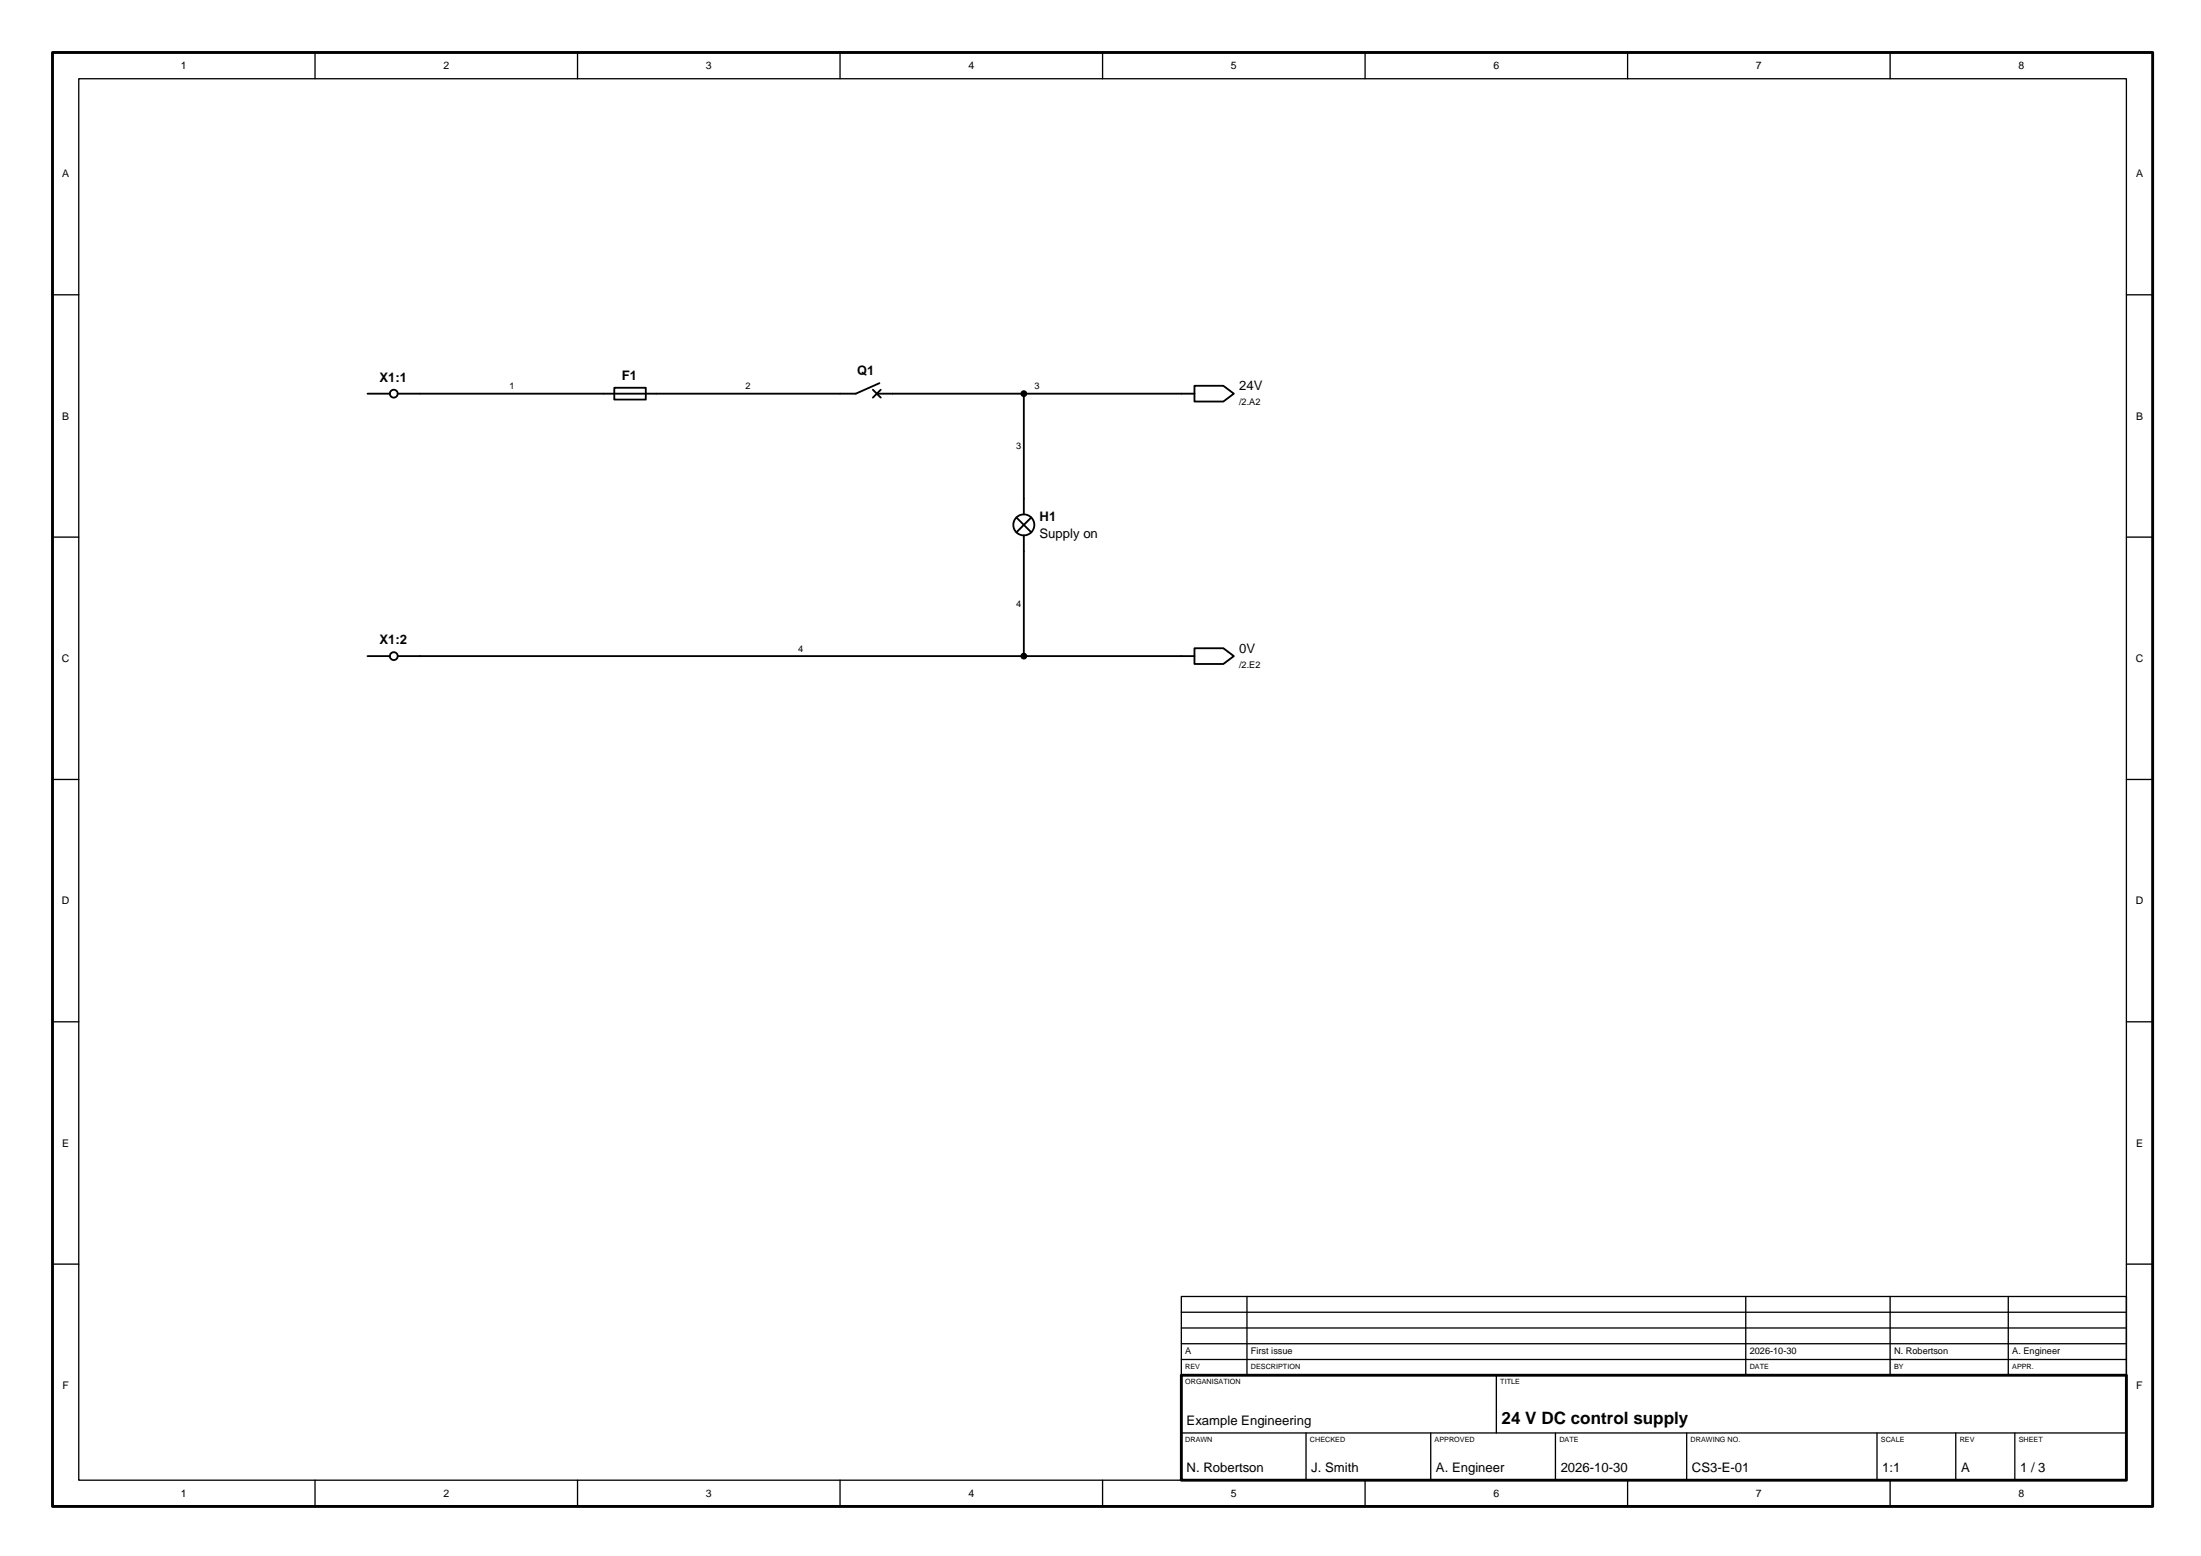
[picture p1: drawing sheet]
<svg xmlns="http://www.w3.org/2000/svg" width="420mm" height="297mm" viewBox="0 0 420 297" stroke-linecap="round" stroke-linejoin="round" font-family="sans-serif">
<path d="M10 10h400.8v277.5h-400.8zM225.4 262.5h180.4v20h-180.4z" fill="none" stroke="#000" stroke-width=".55"/>
<g fill="none" stroke="#000" stroke-width=".25">
<path d="M15 15h390.8v267.5h-390.8zM60.1 10v5M110.2 10v5M160.3 10v5M210.4 10v5M260.5 10v5M310.6 10v5M360.7 10v5M10 56.3h5M405.8 56.3h5M10 102.5h5M405.8 102.5h5"/>
<path d="M10 148.8h5M405.8 148.8h5M10 195h5M405.8 195h5M10 241.3h5M225.4 247.5h180.4v15h-180.4zM225.4 259.5h180.4M225.4 256.5h180.4M225.4 253.5h180.4M225.4 250.5h180.4M237.9 247.5v15M333.1 247.5v15"/>
<path d="M360.7 247.5v15M383.2 247.5v15M405.8 241.3h5M225.4 273.5h180.4M249.2 273.5v9M273 273.5v9M285.5 262.5v11M296.8 273.5v9M321.9 273.5v9M358.2 273.5v9M373.2 273.5v9M384.5 273.5v9"/>
<path d="M60.1 282.5v5M110.2 282.5v5M160.3 282.5v5M210.4 282.5v5M260.5 282.5v5M310.6 282.5v5M360.7 282.5v5"/>
</g>
<g fill="none" stroke="#000" stroke-width=".35">
<path d="M70.1 75.1h4.3M117.2 74h6v2.3h-6zM166.6 74.4l1.5 1.5M167.3 75.1h60.6M167.8 73.1l-4.5 2h-87.4M168.1 74.4l-1.5 1.5M195.4 75.1v23.1M227.9 73.6h5.5l2 1.5-2 1.5h-5.5zM194 98.8l2.8 2.8M196.8 98.8l-2.8 2.8M195.4 102.2v23M70.1 125.2h4.3"/>
<path d="M75.9 125.2h152M227.9 123.7h5.5l2 1.5-2 1.5h-5.5z"/>
<circle cx="75.1" cy="75.1" r=".75"/>
<circle cx="195.4" cy="100.2" r="2"/>
<circle cx="75.1" cy="125.2" r=".75"/>
</g>
<g fill="#000" stroke="#000" stroke-width=".19">
<circle cx="195.4" cy="75.1" r=".55"/>
<circle cx="195.4" cy="125.2" r=".55"/>
</g>
<text font-size="3.3" x="286.5" y="271.8">24 V DC control supply</text>
<g font-size="2.5">
<text x="163.5" y="71.6">Q1</text>
<text x="72.4" y="72.9">X1:1</text>
<text x="118.7" y="72.5">F1</text>
<text x="236.4" y="74.5">24V</text>
<text x="198.4" y="99.5">H1</text>
<text x="198.4" y="102.7">Supply on</text>
<text x="72.4" y="123">X1:2</text>
<text x="236.4" y="124.6">0V</text>
<text x="226.4" y="272">Example Engineering</text>
<text x="226.4" y="281">N. Robertson</text>
<text x="250.2" y="281">J. Smith</text>
<text x="274" y="281">A. Engineer</text>
<text x="297.8" y="281">2026-10-30</text>
<text x="322.9" y="281">CS3-E-01</text>
<text x="359.2" y="281">1:1</text>
<text x="374.2" y="281">A</text>
<text x="385.5" y="281">1 / 3</text>
</g>
<g font-size="2">
<text x="34.5" y="13.2">1</text>
<text x="84.6" y="13.2">2</text>
<text x="134.7" y="13.2">3</text>
<text x="184.8" y="13.2">4</text>
<text x="234.9" y="13.2">5</text>
<text x="285" y="13.2">6</text>
<text x="335.1" y="13.2">7</text>
<text x="385.2" y="13.2">8</text>
<text x="11.9" y="33.9">A</text>
<text x="407.6" y="33.9">A</text>
<text x="11.9" y="80.1">B</text>
<text x="407.6" y="80.1">B</text>
<text x="11.8" y="126.4">C</text>
<text x="407.5" y="126.4">C</text>
<text x="11.8" y="172.6">D</text>
<text x="407.5" y="172.6">D</text>
<text x="11.9" y="218.9">E</text>
<text x="407.6" y="218.9">E</text>
<text x="11.9" y="265.1">F</text>
<text x="407.7" y="265.1">F</text>
<text x="34.5" y="285.8">1</text>
<text x="84.6" y="285.8">2</text>
<text x="134.7" y="285.8">3</text>
<text x="184.8" y="285.8">4</text>
<text x="234.9" y="285.8">5</text>
<text x="285" y="285.8">6</text>
<text x="335.1" y="285.8">7</text>
<text x="385.2" y="285.8">8</text>
</g>
<g font-size="1.8">
<text x="97.2" y="74.3">1</text>
<text x="142.3" y="74.3">2</text>
<text x="197.4" y="74.3">3</text>
<text x="236.4" y="77.3">/2.A2</text>
<text x="193.9" y="85.8">3</text>
<text x="193.9" y="115.8">4</text>
<text x="152.3" y="124.4">4</text>
<text x="236.4" y="127.4">/2.E2</text>
<text x="226.2" y="258.5">A</text>
<text x="238.7" y="258.5">First issue</text>
<text x="333.9" y="258.5">2026-10-30</text>
<text x="361.4" y="258.5">N. Robertson</text>
<text x="384" y="258.5">A. Engineer</text>
</g>
<g font-size="1.4">
<text x="226.2" y="261.2">REV</text>
<text x="238.7" y="261.2">DESCRIPTION</text>
<text x="333.9" y="261.2">DATE</text>
<text x="361.4" y="261.2">BY</text>
<text x="384" y="261.2">APPR.</text>
<text x="226.2" y="264.2">ORGANISATION</text>
<text x="286.3" y="264.2">TITLE</text>
<text x="226.2" y="275.3">DRAWN</text>
<text x="250" y="275.3">CHECKED</text>
<text x="273.8" y="275.3">APPROVED</text>
<text x="297.6" y="275.3">DATE</text>
<text x="322.6" y="275.3">DRAWING NO.</text>
<text x="358.9" y="275.3">SCALE</text>
<text x="374" y="275.3">REV</text>
<text x="385.2" y="275.3">SHEET</text>
</g>
</svg>
